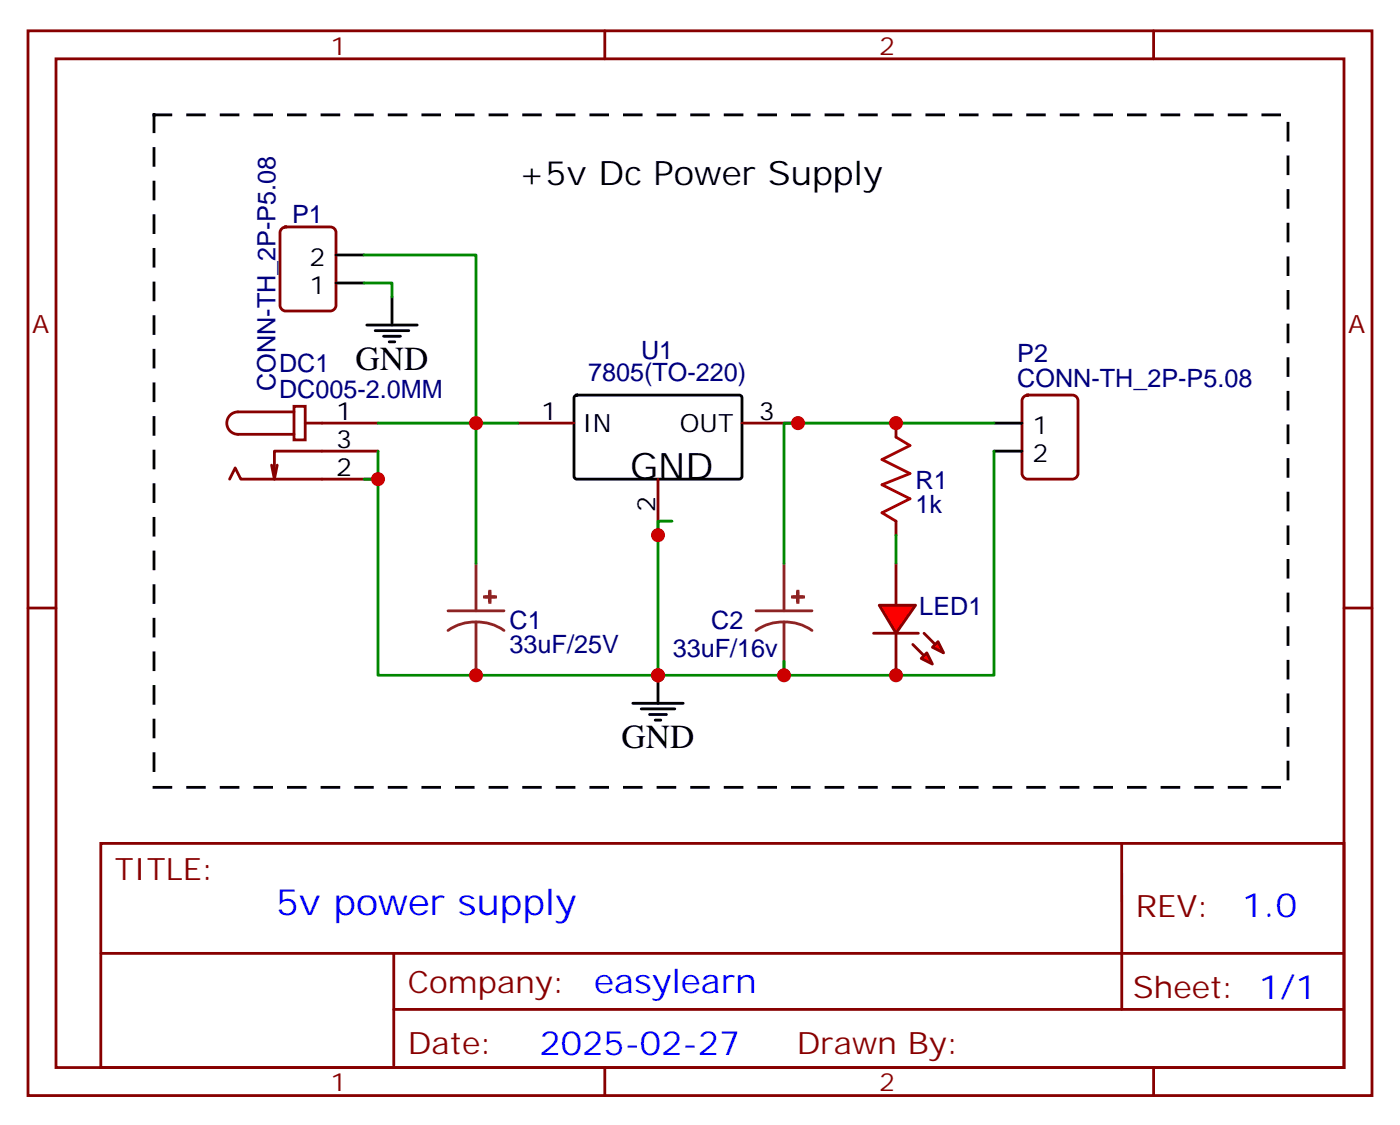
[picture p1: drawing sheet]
<svg xmlns="http://www.w3.org/2000/svg" width="176mm" height="142mm" viewBox="0 0 176 142" stroke-linecap="round" stroke-linejoin="round" font-family="sans-serif">
<g fill="none" stroke="#870000" stroke-width=".35">
<path d="M3.5 3.9h169.4v134h-169.4zM7.1 7.4h162.2v127h-162.2zM76.2 3.9v3.5M145.3 3.9v3.5M35.5 28.8l.5-.2h5.6a.71 .71 0 0 1 .7 .7v9.2a.76 .76 0 0 1-.7 .7h-5.6a.76 .76 0 0 1-.7-.7v-9.2zM34.9 58.6l-.3 1.7M37 51.2h1.5v4.2h-1.5zM37 51.9h-7a1.41 1.41 0 0 0-1.4 1.4 1.41 1.41 0 0 0 1.4 1.4h7M38.5 53.3h9.1M47.6 56.8h-13v3.5l-.4-1.7M65.3 53.3h7M93.5 53.3h7"/>
<path d="M112.9 53.3v1.7M129 49.9l.5-.2h5.6a.71 .71 0 0 1 .7 .7v9.2a.76 .76 0 0 1-.7 .7h-5.6a.76 .76 0 0 1-.7-.7v-9.2zM3.5 76.6h3.6M28.9 60.3l.7-1.4 .7 1.4h17.3M82.9 60.3v7.1M112.9 65.6v1.8M169.3 76.6h3.6M12.7 106.2h156.6v28.2h-156.6zM141.3 106.2v20.9M12.7 120h156.5M49.6 127.1h119.6M49.6 120v14.1"/>
<path d="M76.2 134.4v3.5M145.3 134.4v3.5"/>
</g>
<path d="M56.4 76.9h7.1M60 78.3a5.7 5.7 0 0 0-3.6 1.1M60 78.3a5.8 5.8 0 0 1 3.5 1.1M60 70.9v6M60 78.3v6.7M95.2 76.9h7.1M98.8 78.3a5.7 5.7 0 0 0-3.6 1.1M98.8 78.3a5.8 5.8 0 0 1 3.5 1.1M98.8 70.9v6M98.8 78.3v6.7" fill="none" stroke="#8c2424" stroke-width=".35"/>
<g fill="#8c2424" stroke="#8c2424" stroke-width=".35">
<path d="M61 75.1l1.4 .1z"/>
<path d="M61.7 74.4v1.4z"/>
<path d="M99.8 75.1l1.4 .1z"/>
<path d="M100.5 74.4v1.4z"/>
</g>
<path d="M42.3 35.6h3.6M42.3 32.1h3.6M72.4 49.9l.3-.2 20.6 .1 .2 .3-.1 10.1-.3 .1h-20.6l-.2-.3zM125.2 53.3h3.6M125.2 56.8h3.6" fill="none" stroke="#000" stroke-width=".35"/>
<path d="M112.9 55l1.8 1.1-3.6 1.8 3.6 1.7-3.6 1.4 3.6 1.8-3.6 1.8 1.8 1" fill="none" stroke="#a10000" stroke-width=".35"/>
<g fill="#f00" stroke="#870000" stroke-width=".35">
<path d="M110.8 76.2h4.6l-2.5 3.5z"/>
<path d="M110.1 79.7h5.6z"/>
</g>
<g fill="#870000" stroke="#870000" stroke-width=".35">
<path d="M116.4 79.7l1.4 1.4z"/>
<path d="M115 81.1l1.4 1.4z"/>
</g>
<g fill="#f00" stroke="#870000" stroke-width=".35">
<path d="M117.5 81.5l.7-.7 .7 1.4z"/>
<path d="M116.1 82.9l.7-.7 .7 1.4z"/>
</g>
<path d="M112.9 70.9v5.3M112.9 79.7v5.3" fill="none" stroke="#870000" stroke-width=".35"/>
<path d="M49.4 37.4v3.5M46.2 40.9h6.4M47.3 41.6h4.2M48.3 42.3h2.1M49 43h.7M79.7 88.5h6.4M80.8 89.3h4.2M81.8 90h2.2M82.5 90.7h.8M82.9 85v3.5" fill="none" stroke="#000" stroke-width=".35"/>
<path d="M45.9 32.1h14.1v38.8M45.9 35.6h3.5v1.8M47.6 56.8v3.5h-1.7M47.6 53.3h17.7M125.2 53.3h-26.4v17.6M125.2 56.8v28.2h-26.4M47.6 60.3v24.7h35.3v-19.4h1.8M112.9 67.4v3.5M98.8 83.3v1.7h-15.9" fill="none" stroke="#008700" stroke-width=".35"/>
<path d="M19.4 14.5h142.9v84.6h-142.9z" fill="none" stroke="#000" stroke-width=".35" stroke-dasharray="2.1 2.1"/>
<g fill="#c00">
<circle cx="60" cy="53.3" r=".88"/>
<circle cx="47.6" cy="60.3" r=".88"/>
<circle cx="60" cy="85" r=".88"/>
<circle cx="82.9" cy="67.4" r=".88"/>
<circle cx="100.5" cy="53.3" r=".88"/>
<circle cx="112.9" cy="53.3" r=".88"/>
<circle cx="82.9" cy="85" r=".88"/>
<circle cx="98.8" cy="85" r=".88"/>
<circle cx="112.9" cy="85" r=".88"/>
</g>
<text font-size="4.6" x="79.4" y="60.3">GND</text>
<text font-size="4.6" fill="#00f" x="34.8" y="115.2">5v power supply</text>
<g font-size="4.2">
<text x="65.3" y="23.3">+5v Dc Power Supply</text>
<text x="44.8" y="46.6">GND</text>
<text x="78.3" y="94.2">GND</text>
</g>
<g font-size="4.2" fill="#00f">
<text x="156.5" y="115.4">1.0</text>
<text x="74.9" y="125">easylearn</text>
<text x="68" y="132.8">2025-02-27</text>
</g>
<g font-size="3.9" fill="#800">
<text x="14.5" y="110.8">TITLE:</text>
<text x="143.1" y="115.4">REV:</text>
<text x="51.4" y="125">Company:</text>
<text x="142.7" y="125.6">Sheet: 1/1</text>
<text x="51.4" y="132.6">Date:</text>
<text x="100.4" y="132.7">Drawn By:</text>
</g>
<g font-size="3.2" fill="#800">
<text x="41.6" y="6.9">1</text>
<text x="110.8" y="6.9">2</text>
<text x="4.1" y="42">A</text>
<text x="169.9" y="42">A</text>
<text x="41.6" y="137.4">1</text>
<text x="110.8" y="137.4">2</text>
</g>
<g font-size="3.2" fill="#000080">
<text x="36.8" y="28">P1</text>
<text x="35.2" y="46.9">DC1</text>
<text x="74.1" y="48">7805(TO-220)</text>
<text x="80.8" y="45.3">U1</text>
<text x="128.2" y="45.6">P2</text>
<text x="34.7" y="49.2" transform="rotate(-90 34.7 49.2)">CONN-TH_2P-P5.08</text>
<text x="35.2" y="50.1">DC005-2.0MM</text>
<text x="128.2" y="48.7">CONN-TH_2P-P5.08</text>
<text x="115.4" y="64.6">1k</text>
<text x="115.4" y="61.5">R1</text>
<text x="115.8" y="77.4">LED1</text>
<text x="64.2" y="82.2">33uF/25V</text>
<text x="64.2" y="79.2">C1</text>
<text x="84.8" y="82.7">33uF/16v</text>
<text x="89.6" y="79.2">C2</text>
</g>
<g font-size="3.2">
<text x="39" y="33.5">2</text>
<text x="39" y="37">1</text>
<text x="42.3" y="52.9">1</text>
<text x="68.2" y="52.9">1</text>
<text x="95.6" y="52.9">3</text>
<text x="42.3" y="56.4">3</text>
<text x="42.3" y="60">2</text>
<text x="73.4" y="54.3">IN</text>
<text x="85.7" y="54.3">OUT</text>
<text x="130.1" y="54.7">1</text>
<text x="130.1" y="58.2">2</text>
<text x="82.5" y="64.5" transform="rotate(-90 82.5 64.5)">2</text>
</g>
</svg>
